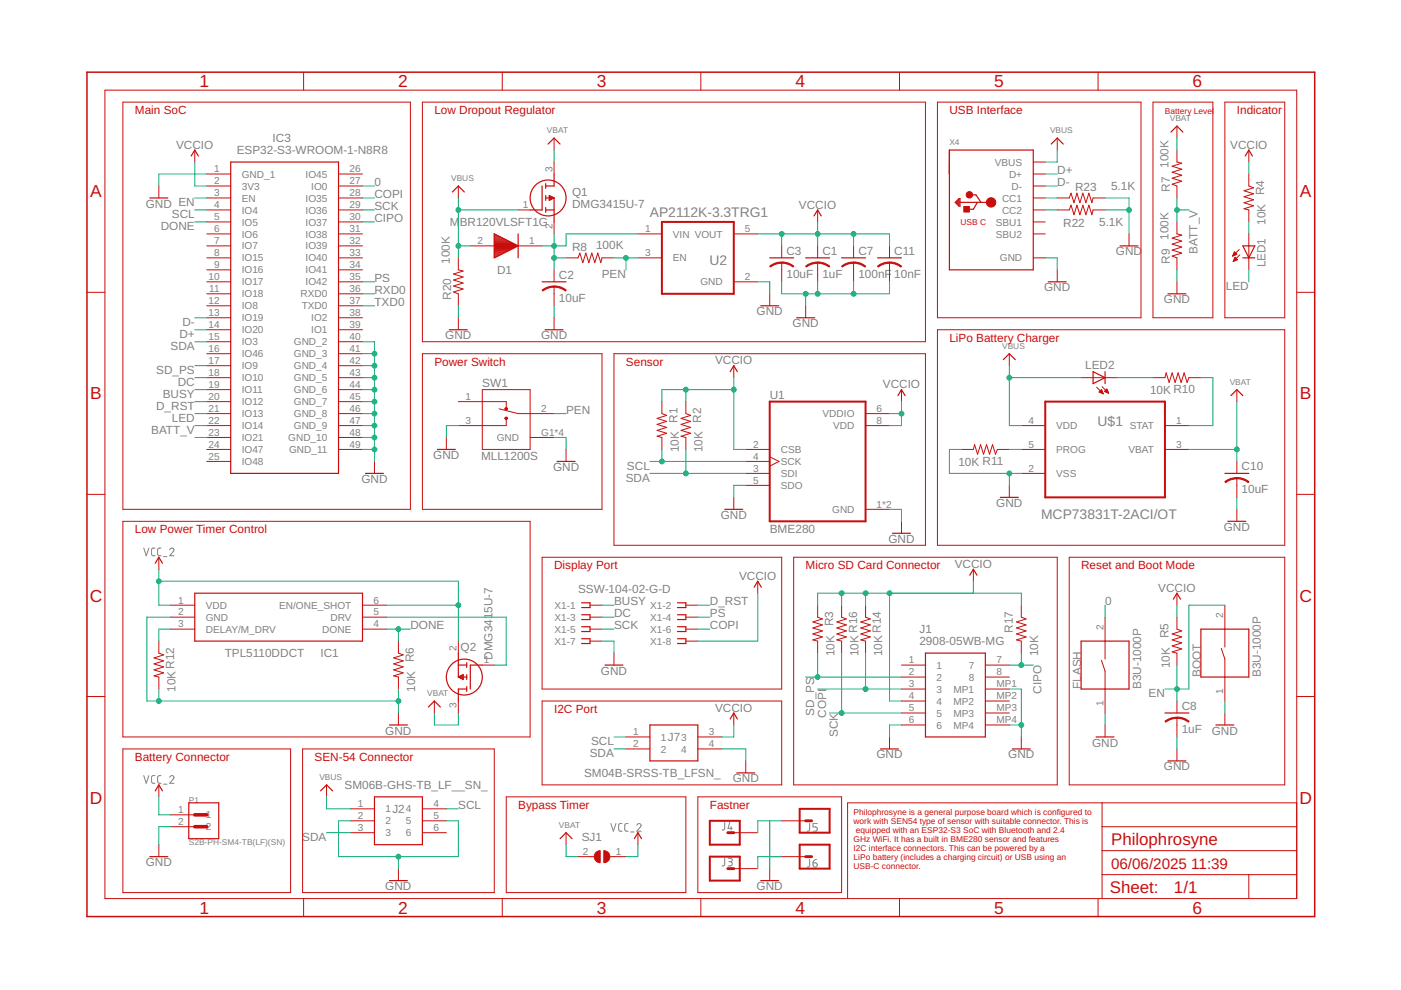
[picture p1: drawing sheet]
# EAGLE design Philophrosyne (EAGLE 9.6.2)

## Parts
BOOT  B3U-1000P  [SW_B3U-1000P]
C1  1uF  C-USC0402  [C0402]
C2  10uF  C-USC0402  [C0402]
C3  10uF  C-USC0402  [C0402]
C7  100nF  C-USC0402  [C0402]
C8  1uF  C-USC0402  [C0402]
C10  10uF  C-USC0402  [C0402]
C11  10nF  C-USC0402  [C0402]
D1  MBR120VLSFT1G  [SODFL3616X98N]
FLASH  B3U-1000P  [SW_B3U-1000P]
IC1  TPL5110DDCT  [SOT95P280X110-6N]
IC3  ESP32-S3-WROOM-1-N8R8  [ESP32S3WROOM1N8R8]
J1  2908-05WB-MG  [290805WBMG]
J2  SM06B-GHS-TB_LF__SN_  [SM06B-GHS-TB]
J3  CONN_01PTH_2MM  [1X01_2MM]
J4  CONN_01PTH_2MM  [1X01_2MM]
J5  CONN_01PTH_2MM  [1X01_2MM]
J6  CONN_01PTH_2MM  [1X01_2MM]
J7  SM04B-SRSS-TB_LFSN_  [SM04B-SRSS-TB(LFSN)]
LED1  LEDCHIP-LED0603  [CHIP-LED0603]
LED2  LEDCHIP-LED0603  [CHIP-LED0603]
P1  S2B-PH-SM4-TB(LF)(SN)  [JST_S2B-PH-SM4-TB(LF)(SN)]
Q1  DMG3415U-7  [SOT96P240X100-3N]
Q2  DMG3415U-7  [SOT96P240X100-3N]
R1  10K  R-US_R0402  [R0402]
R2  10K  R-US_R0402  [R0402]
R3  10K  R-US_R0402  [R0402]
R4  10K  R-US_R0402  [R0402]
R5  10K  R-US_R0402  [R0402]
R6  10K  R-US_R0402  [R0402]
R7  100K  R-US_R0402  [R0402]
R8  100K  R-US_R0402  [R0402]
R9  100K  R-US_R0402  [R0402]
R10  10K  R-US_R0402  [R0402]
R11  10K  R-US_R0402  [R0402]
R12  10K  R-US_R0402  [R0402]
R14  10K  R-US_R0402  [R0402]
R16  10K  R-US_R0402  [R0402]
R17  10K  R-US_R0402  [R0402]
R20  100K  R-US_R0402  [R0402]
R22  5.1K  R-US_R0402  [R0402]
R23  5.1K  R-US_R0402  [R0402]
SJ1  SJ  [SJ]
SW1  MLL1200S  [SW_MLL1200S]
U1  BME280  [PSON65P250X250X100-8N]
U2  AP2112K-3.3TRG1  [SOT95P285X140-5N]
U$1  MCP73831T-2ACI/OT  [SOT95P280X145-5N]
X1  SSW-104-02-G-D  [SSW-104-02-G-D]
X4  MICROBUILDER_USB_C  [MICROBUILDER_USB_C_CUSB31-CFM2AX-01-X]

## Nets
0: FLASH.2 IC3.27(IO0)
BATT_V: IC3.22(IO14) R7.1 R9.2
BUSY: IC3.19(IO11) X1.1
CIPO: IC3.30(IO37) J1.7 R17.2
COPI: IC3.28(IO35) J1.3 R14.2 X1.6
D+: IC3.14(IO20) X4.A6(D+) X4.B6(D+)
D-: IC3.13(IO19) X4.A7(D-) X4.B7(D-)
D_RST: IC3.20(IO12) X1.2
DC: IC3.18(IO10) X1.3
DONE: IC1.4(DONE) IC3.5(IO5) R6.1
EN: BOOT.2 C8.1 IC3.3(EN) R5.2
GND: BOOT.1 C1.2 C2.2 C3.2 C7.2 C8.2 C10.2 C11.2 FLASH.1 IC1.2(GND) IC3.1(GND_1) IC3.40(GND_2) IC3.41(GND_3) IC3.42(GND_4) IC3.43(GND_5) IC3.44(GND_6) IC3.45(GND_7) IC3.46(GND_8) IC3.47(GND_9) IC3.48(GND_10) IC3.49(GND_11) J1.6 J1.MP1 J1.MP4 J2.2 J2.5 J3.1 J4.1 J5.1 J6.1 J7.4 P1.2 R6.2 R9.1 R11.2 R12.2 R20.1 R22.2 R23.2 SW1.3 SW1.G1(GND) SW1.G2(GND) SW1.G3(GND) SW1.G4(GND) U1.1(GND) U1.5(SDO) U1.7(GND) U2.2(GND) U$1.2(VSS) X1.7 X4.A1B12(GND) X4.B1A12(GND)
LED: IC3.21(IO13) LED1.C
N$5: C2.1 D1.1(K) Q1.2(S) R8.1 U2.1(VIN)
N$6: IC3.23(IO21)
N$7: R22.1 X4.B5(CC2)
N$8: R11.1 U$1.5(PROG)
N$9: R23.1 X4.A5(CC1)
N$10: LED1.A R4.2
N$12: IC1.5(DRV) Q2.1(G)
N$14: R10.1 U$1.1(STAT)
N$16: LED2.C R10.2
N$17: IC1.3(DELAY/M_DRV) R12.1
PEN: R8.2 SW1.2 U2.3(EN)
PS: IC3.35(IO42) X1.4
RXD0: IC3.36(RXD0)
SCK: IC3.29(IO36) J1.5 R16.2 X1.5
SCL: IC3.4(IO4) J2.4 J7.1 R1.2 U1.4(SCK)
SD_PS: IC3.17(IO9) J1.2 R3.2
SDA: IC3.15(IO3) J2.3 J7.2 R2.2 U1.3(SDI)
TXD0: IC3.37(TXD0)
VBAT: C10.1 Q1.3(D) Q2.3(D) R7.2 SJ1.2 U$1.3(VBAT)
VBUS: D1.2(A) J2.1 LED2.A Q1.1(G) R20.2 U$1.4(VDD) X4.A4B9(VBUS) X4.B4A9(VBUS)
VCC_2: IC1.1(VDD) IC1.6(EN/ONE_SHOT) P1.1 Q2.2(S) SJ1.1
VCCIO: C1.1 C3.1 C7.1 C11.1 IC3.2(3V3) J1.4 J7.3 R1.1 R2.1 R3.1 R4.1 R5.1 R14.1 R16.1 R17.1 U1.2(CSB) U1.6(VDDIO) U1.8(VDD) U2.5(VOUT) X1.8
Unconnected: IC3.6(IO6) IC3.7(IO7) IC3.8(IO15) IC3.9(IO16) IC3.10(IO17) IC3.11(IO18) IC3.12(IO8) IC3.16(IO46) IC3.24(IO47) IC3.25(IO48) IC3.26(IO45) IC3.31(IO38) IC3.32(IO39) IC3.33(IO40) IC3.34(IO41) IC3.38(IO2) IC3.39(IO1) J1.1 J1.8 J1.MP2 J1.MP3 J2.6 SW1.1 X4.A8(SBU1) X4.B8(SBU2)

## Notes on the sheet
- Main SoC | Low Dropout Regulator | USB Interface | Battery Level | Indicator
- LiPo Battery Charger
- Power Switch | Sensor
- Low Power Timer Control
- Display Port | Micro SD Card Connector | Reset and Boot Mode
- I2C Port
- Battery Connector | SEN-54 Connector
- Bypass Timer | Fastner
- Philophrosyne is a general purpose board which is configured to 
  work with SEN54 type of sensor with suitable connector. This is
   equipped with an ESP32-S3 SoC with Bluetooth and 2.4 
  GHz WiFi. It has a built in BME280 sensor and features 
  I2C interface connectors. This can be powered by a 
  LiPo battery (includes a charging circuit) or USB using an 
  USB-C connector.

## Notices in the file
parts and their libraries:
SparkFun-PowerSymbols: Licensing: Creative Commons ShareAlike 4.0 International - https://creativecommons.org/licenses/by-sa/4.0
